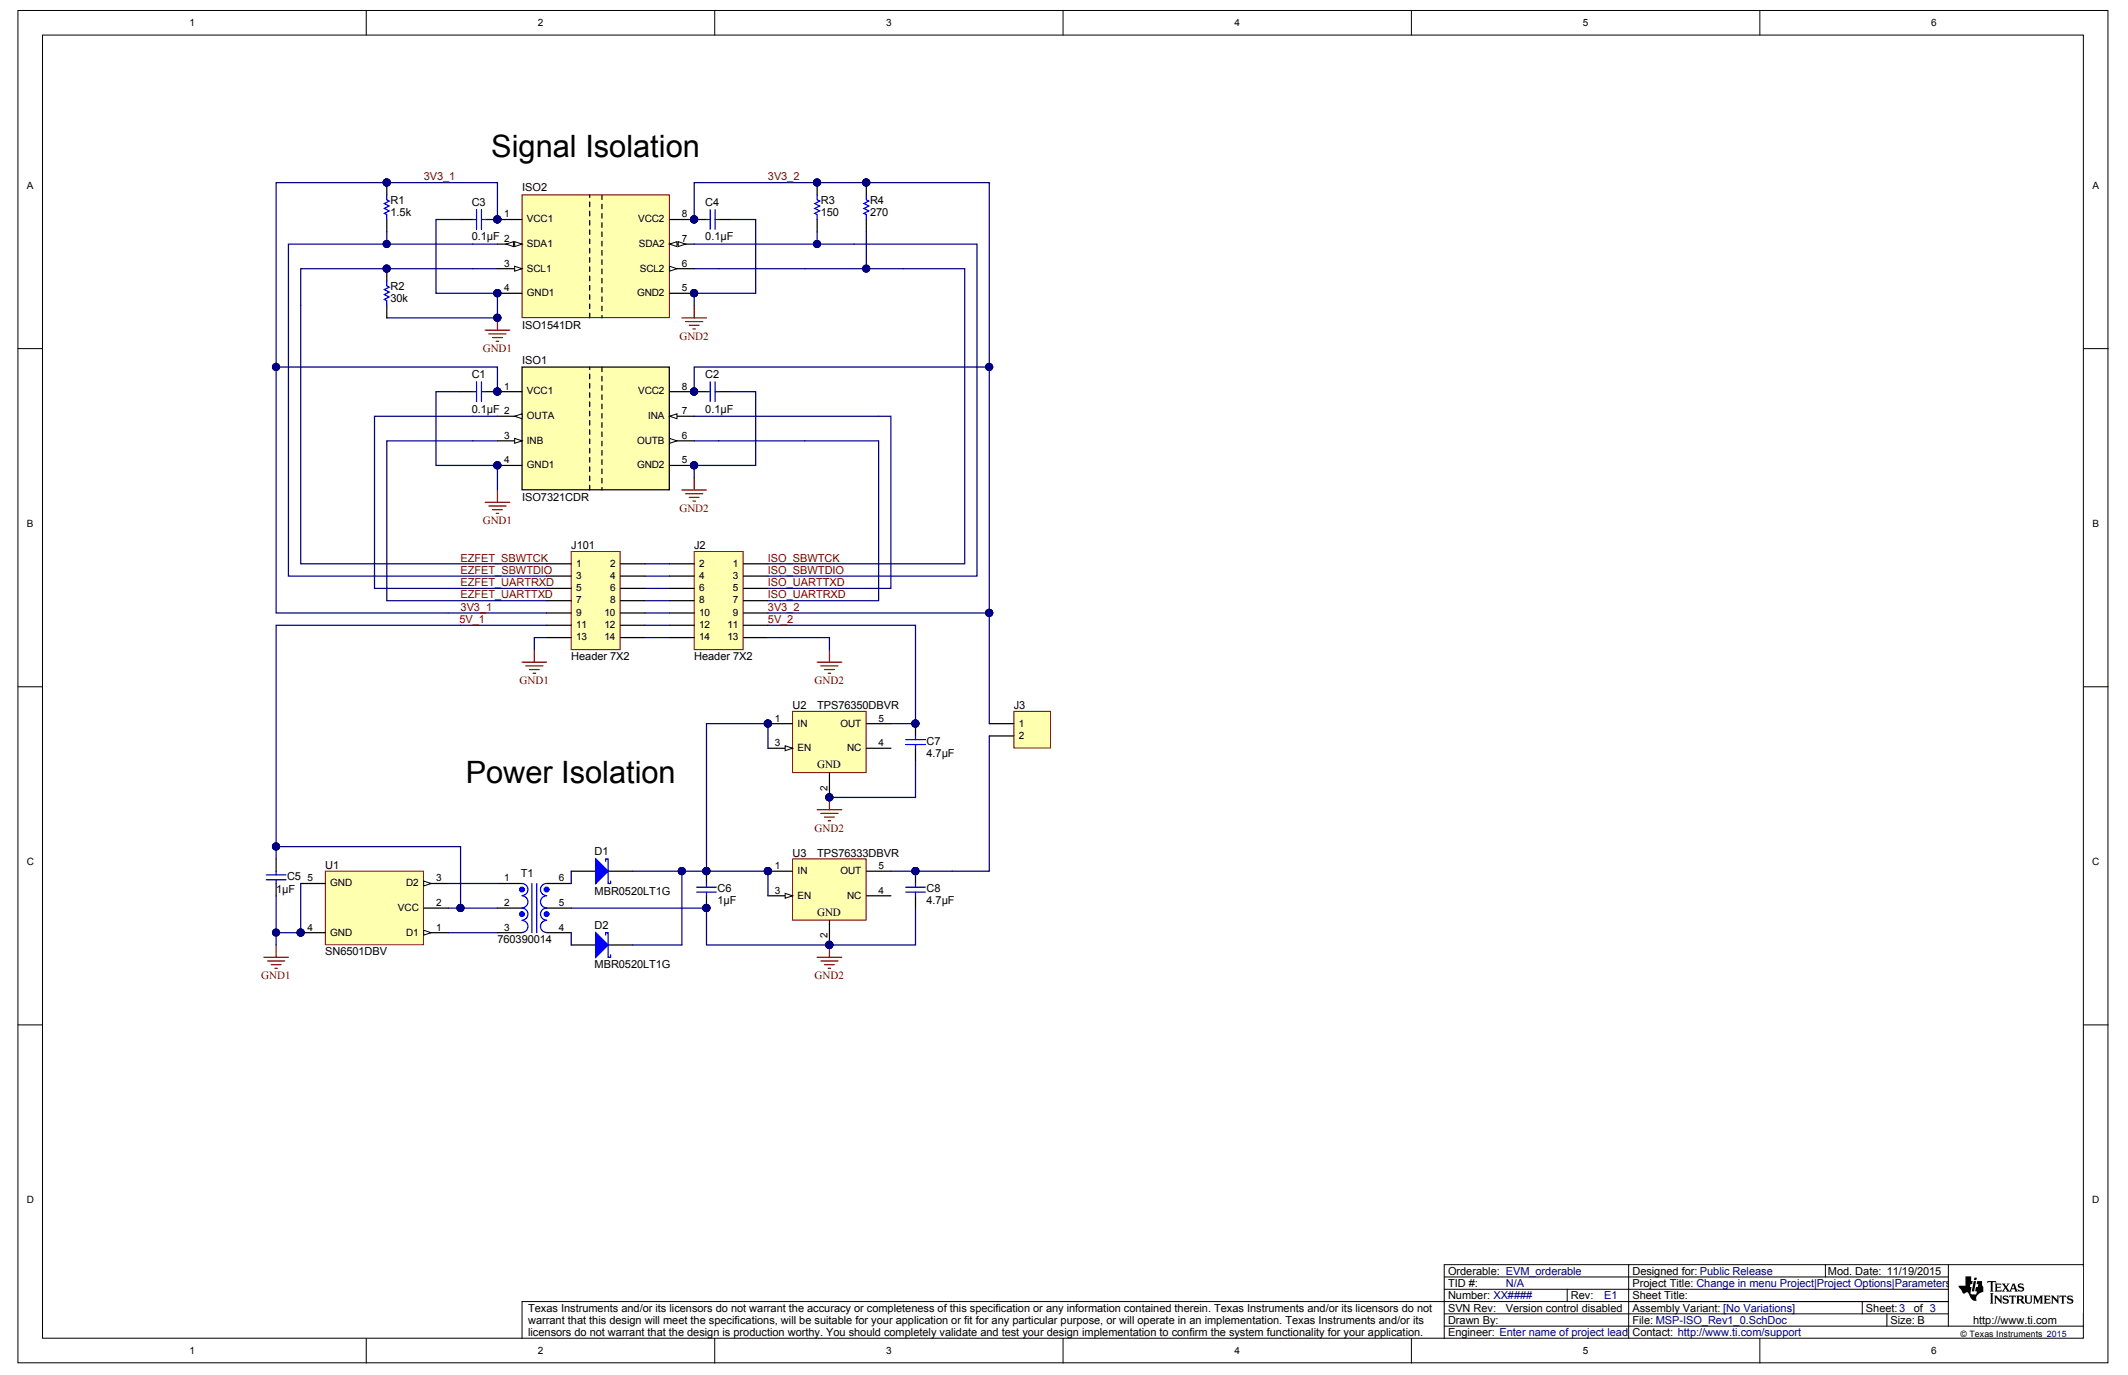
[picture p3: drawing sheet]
# Altium project MSP-ISO_Rev1_0.PrjPcb
CopyrightYear: 2015; PCB_Layout: Who did the Layout?; PCB_Rev: E1; PRJ_Customer: Public Release; PRJ_Engineer: Enter name of project lead; PRJ_Number: XX####; PRJ_Title: Change in menu Project|Project Options|Parameters; SCH_Rev: E1; TechSupport: http://www.ti.com/support; TID: N/A
1 sheet, 23 parts. Net scope: global (net labels, ports and power ports of the same name join across sheets).
Board file: MSP-ISO_Rev1_0.PcbDoc

## Sheet MSP-ISO_Rev1_0.SchDoc
size 431 x 279 mm; Date: Not shown in title block; ApprovedBy: Not shown in title block; CheckedBy: Not shown in title block; Author: Not shown in title block; CompanyName: Not shown in title block; Engineer: Not shown in title block; Organization: Not shown in title block; Address1: Not shown in title block; Address2: Not shown in title block; Address3: Not shown in title block; Address4: Not shown in title block; DocumentNumber: 1; Revision: Use project parameter SCH_Rev; SheetNumber: 3; SheetTotal: 3; PageSetup: Record=PageOptions¦CenterHorizontal=True¦CenterVertical=True¦PrintScale=0.66¦XCorrection=1.00¦YCorrection=1.00¦PrintKind=0¦BorderSize=5000000¦LeftOffset=0¦BottomOffset=0¦Orientation=2¦PaperLength=1000¦PaperWidth=1000¦Scale=100¦PaperSource=15¦PrintQuality=600¦MediaType=1¦DitherType=10¦PrintScaleMode=1¦PaperKind=Letter

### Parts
C1  ValueDisplayed: 0.1µF  [0603]  (hidden comment: 0603YC104JAT2A)
C2  ValueDisplayed: 0.1µF  [0603]  (hidden comment: 0603YC104JAT2A)
C3  ValueDisplayed: 0.1µF  [0603]  (hidden comment: 0603YC104JAT2A)
C4  ValueDisplayed: 0.1µF  [0603]  (hidden comment: 0603YC104JAT2A)
C5  ValueDisplayed: 1µF  [0603]  (hidden comment: C1608X7R1C105K)
C6  ValueDisplayed: 1µF  [0603]  (hidden comment: C1608X7R1C105K)
C7  ValueDisplayed: 4.7µF  [0603]  (hidden comment: C1608X5R0J475M)
C8  ValueDisplayed: 4.7µF  [0603]  (hidden comment: C1608X5R0J475M)
D1  MBR0520LT1G  [SOD-123]
D2  MBR0520LT1G  [SOD-123]
ISO1  ISO7321CDR  [D0008B_N]
ISO2  ISO1541DR  [D0008A_N]
J2  Header 7X2  [HDR2X7]
J3  Supply_components  [HDR1X2]  (value not drawn)
J101  Header 7X2  [HDR2X7]
R1  ValueDisplayed: 1.5k  [0402]  (hidden comment: CRCW04021K50JNED)
R2  ValueDisplayed: 30k  [0402]  (hidden comment: CRCW040230K0JNED)
R3  ValueDisplayed: 150  [0402]  (hidden comment: CRCW0402150RJNED)
R4  ValueDisplayed: 270  [0402]  (hidden comment: CRCW0402270RJNED)
T1  760390014  [Wurth_760390013]
U1  SN6501DBV  [DBV0005A_N]
U2  TPS76350DBVR  [DBV0005A_N]
U3  TPS76333DBVR  [DBV0005A_N]

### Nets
GND1: C1.2 C3.2 C5.2 ISO1.4(GND1) ISO2.4(GND1) J101.13 R2.1 U1.4(GND) U1.5(GND)
GND2: C2.2 C4.2 C6.2 C7.2 C8.2 ISO1.5(GND2) ISO2.5(GND2) J2.13 T1.5 U2.2(GND) U3.2(GND)
3V3_1: C1.1 C3.1 ISO1.1(VCC1) ISO2.1(VCC1) J101.9 R1.2
3V3_2: C2.1 C4.1 ISO1.8(VCC2) ISO2.8(VCC2) J2.9 J3.1 R3.2 R4.2
5V_1: C5.1 J101.11 T1.2 U1.2(VCC)
5V_2: C7.1 J2.11 U2.5(OUT)
EZFET_SBWTCK: ISO2.3(SCL1) J101.1 R2.2
EZFET_SBWTDIO: ISO2.2(SDA1) J101.3 R1.1
EZFET_UARTRXD: ISO1.2(OUTA) J101.5
EZFET_UARTTXD: ISO1.3(INB) J101.7
ISO_SBWTCK: ISO2.6(SCL2) J2.1 R4.1
ISO_SBWTDIO: ISO2.7(SDA2) J2.3 R3.1
ISO_UARTRXD: ISO1.6(OUTB) J2.7
ISO_UARTTXD: ISO1.7(INA) J2.5
NetC6_1: C6.1 D1.1(K) D2.1(K) U2.1(IN) U2.3(EN) U3.1(IN) U3.3(EN)
NetC8_1: C8.1 J3.2 U3.5(OUT)
NetD1_2: D1.2(A) T1.6
NetD2_2: D2.2(A) T1.4
NetJ2_2: J2.2 J101.2
NetJ2_4: J2.4 J101.4
NetJ2_6: J2.6 J101.6
NetJ2_8: J2.8 J101.8
NetJ2_10: J2.10 J101.10
NetJ2_12: J2.12 J101.12
NetJ2_14: J2.14 J101.14
NetT1_1: T1.1 U1.3(D2)
NetT1_3: T1.3 U1.1(D1)

Not connected (* = marked no-connect by the designer): U2 4(NC); U3 4(NC)

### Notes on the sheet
- Signal Isolation
- Power Isolation

## Assembly variants
001: not fitted FID1 FID2 FID3
